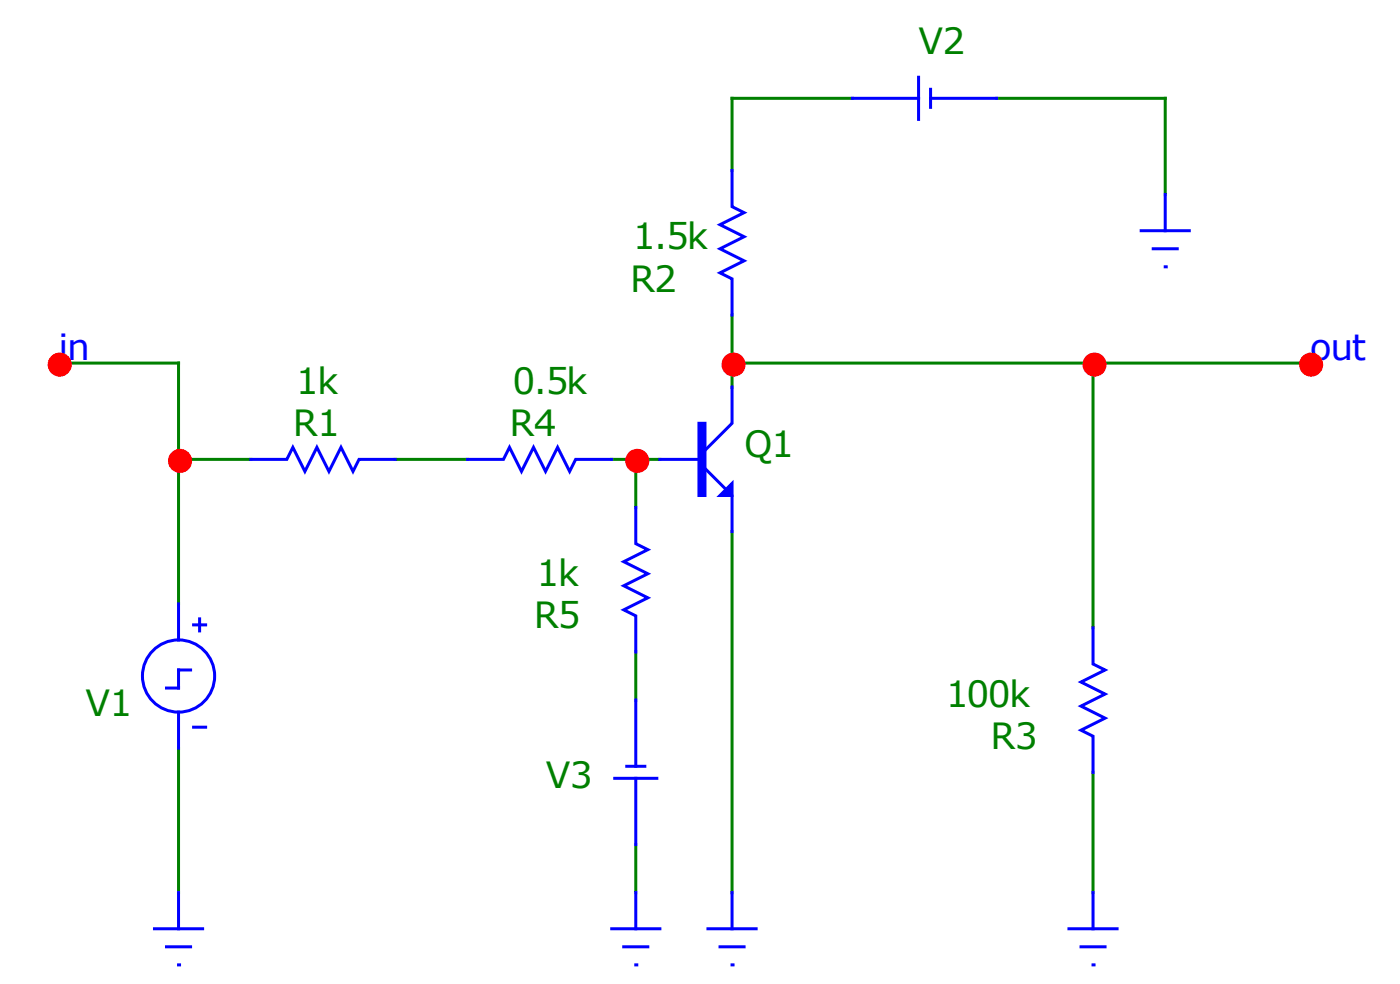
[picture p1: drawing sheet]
<svg xmlns="http://www.w3.org/2000/svg" width="123mm" height="86mm" viewBox="0 0 123 86" stroke-linecap="round" stroke-linejoin="round" font-family="sans-serif">
<g fill="none" stroke="#008000" stroke-width=".26">
<path d="M74.9 8.6h-10.5v6.4M87.6 8.6h14.8v8.5M5.1 31.9h10.6v21.2M64.4 31.9h50.7M64.4 27.7v6.3M96.1 31.9v23.3M15.7 40.4h6.3M34.7 40.4h6.4M53.8 40.4h4.2M55.9 40.4v4.2M55.9 57.3v4.2M64.4 46.7v31.8"/>
<path d="M15.7 65.8v12.7M55.9 74.2v4.3M96.1 67.9v10.6"/>
</g>
<g fill="none" stroke="#00f" stroke-width=".26">
<path d="M64.4 15v3.2l1 .5-2.1 1.1 2.1 1-2.1 1.1 2.1 1-2.1 1.1 1.1 .5v3.2M74.9 8.6h5.9M80.8 6.8v3.7M81.8 8.6h5.8M81.8 7.8v1.6M102.4 17.1v3.2M64.4 34v3.2l-2.7 2.7M100.3 20.3h4.3M101.4 21.9h2.1M102.4 23.5h.1M15.7 53.1v3.1M16.8 58.9h-1.1v1.6h-1.1"/>
<path d="M17 54.9h1.1M17.5 54.4v1.1M22 40.4h3.2l.5-1.1 1.1 2.1 1.1-2.1 1 2.1 1.1-2.1 1 2.1 .6-1h3.1M41.1 40.4h3.2l.5-1.1 1.1 2.1 1-2.1 1.1 2.1 1-2.1 1.1 2.1 .5-1h3.2M55.9 44.6v3.2l1.1 .5-2.2 1.1 2.2 1-2.2 1.1 2.2 1-2.2 1.1 1.1 .5v3.2M58 40.4h3.5M61.7 40.9l2.7 2.7v3.1M96.1 55.2v3.2l1.1 .5-2.2 1.1 2.2 1-2.2 1.1 2.2 1-2.2 1.1 1.1 .5v3.2M15.7 62.6v3.2M15.7 78.5v3.1M17 63.9h1.1M54 68.4h3.7"/>
<path d="M55.1 67.4h1.6M55.9 61.5v5.9M55.9 68.4v5.8M55.9 78.5v3.1M64.4 78.5v3.1M96.1 78.5v3.1M13.6 81.6h4.2M14.6 83.2h2.2M15.7 84.8h.1M53.8 81.6h4.2M54.8 83.2h2.2M55.9 84.8h.1"/>
<path d="M62.2 81.6h4.3M63.3 83.2h2.1M64.4 84.8h.1M94 81.6h4.2M95 83.2h2.2M96.1 84.8h.1"/>
<circle cx="15.7" cy="59.4" r="3.2"/>
</g>
<g fill="#00f" stroke="#00f" stroke-width=".26">
<path d="M64.4 42.5v1.1h-1.1z"/>
<path d="M61.5 37.2h.5v6.4h-.5z" fill-rule="evenodd"/>
</g>
<g fill="#f00" stroke="#f00" stroke-width=".26">
<circle cx="64.5" cy="32" r=".93"/>
<circle cx="96.2" cy="32" r=".93"/>
<circle cx="15.8" cy="40.5" r=".93"/>
<circle cx="56" cy="40.5" r=".93"/>
<circle cx="5.3" cy="32" r=".93"/>
<circle cx="115.3" cy="32" r=".93"/>
</g>
<g font-size="3.2" fill="#008000">
<text x="80.7" y="4.7">V2</text>
<text x="55.6" y="21.9">1.5k</text>
<text x="55.4" y="25.6">R2</text>
<text x="26" y="34.6">1k</text>
<text x="45.1" y="34.6">0.5k</text>
<text x="25.8" y="38.3">R1</text>
<text x="44.8" y="38.3">R4</text>
<text x="65.4" y="40.1">Q1</text>
<text x="47.2" y="51.5">1k</text>
<text x="46.9" y="55.2">R5</text>
<text x="7.5" y="62.9">V1</text>
<text x="83.2" y="62.1">100k</text>
<text x="87.1" y="65.8">R3</text>
<text x="48" y="69.2">V3</text>
</g>
<g font-size="3.2" fill="#00f">
<text x="5.1" y="31.7">in</text>
<text x="115.2" y="31.7">out</text>
</g>
</svg>
